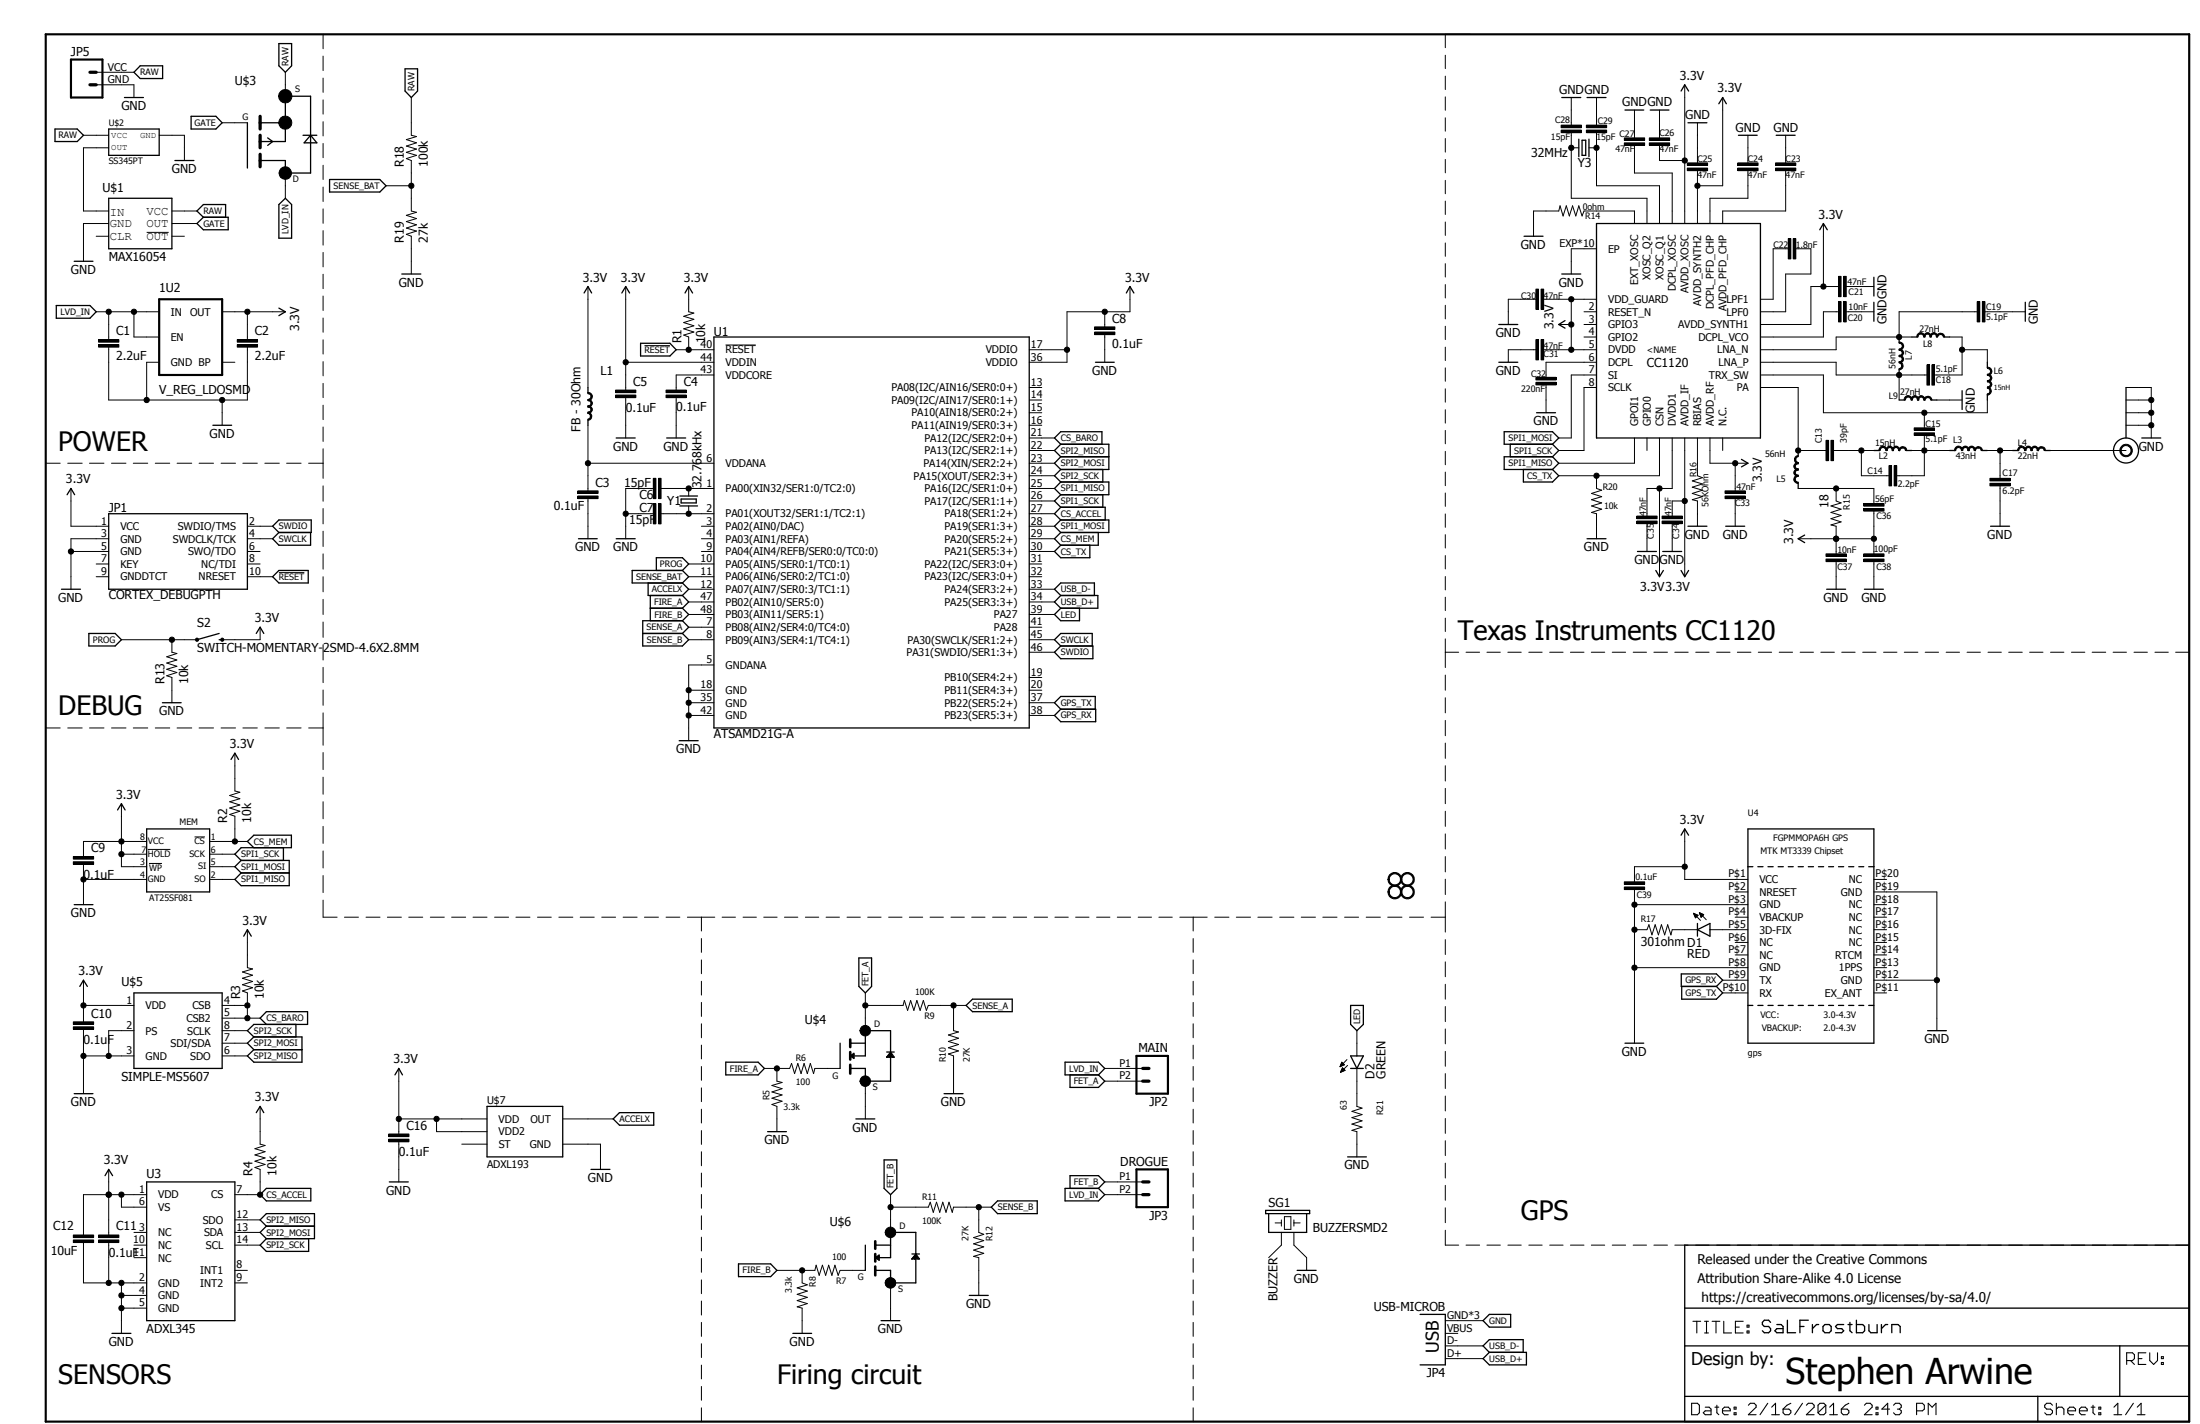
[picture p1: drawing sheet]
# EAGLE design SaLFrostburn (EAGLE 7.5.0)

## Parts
1U2  V_REG_LDOSMD  [SOT23-5]
C1  2.2uF  CAP0603-CAP  [0603-CAP]
C2  2.2uF  CAP0603-CAP  [0603-CAP]
C3  0.1uF  CAP0402-CAP  [0402-CAP]
C4  0.1uF  CAP0402-CAP  [0402-CAP]
C5  0.1uF  CAP0402-CAP  [0402-CAP]
C6  15pF  CAP0402-CAP  [0402-CAP]
C7  15pF  CAP0402-CAP  [0402-CAP]
C8  0.1uF  CAP0402-CAP  [0402-CAP]
C9  0.1uF  CAP0402-CAP  [0402-CAP]
C10  0.1uF  CAP0402-CAP  [0402-CAP]
C11  0.1uF  CAP0402-CAP  [0402-CAP]
C12  10uF  CAP0402-CAP  [0402-CAP]
C13  39pF  CAP0402-CAP  [0402-CAP]
C14  2.2pF  CAP0402-CAP  [0402-CAP]
C15  5.1pF  CAP0402-CAP  [0402-CAP]
C16  0.1uF  CAP0402-CAP  [0402-CAP]
C17  6.2pF  CAP0402-CAP  [0402-CAP]
C18  5.1pF  CAP0402-CAP  [0402-CAP]
C19  5.1pF  CAP0402-CAP  [0402-CAP]
C20  10nF  CAP0402-CAP  [0402-CAP]
C21  47nF  CAP0402-CAP  [0402-CAP]
C22  1.8nF  CAP0402-CAP  [0402-CAP]
C23  47nF  CAP0402-CAP  [0402-CAP]
C24  47nF  CAP0402-CAP  [0402-CAP]
C25  47nF  CAP0402-CAP  [0402-CAP]
C26  47nF  CAP0402-CAP  [0402-CAP]
C27  47nF  CAP0402-CAP  [0402-CAP]
C28  15pF  CAP0402-CAP  [0402-CAP]
C29  15pF  CAP0402-CAP  [0402-CAP]
C30  47nF  CAP0402-CAP  [0402-CAP]
C31  47nF  CAP0402-CAP  [0402-CAP]
C32  220nF  CAP0402-CAP  [0402-CAP]
C33  47nF  CAP0402-CAP  [0402-CAP]
C34  47nF  CAP0402-CAP  [0402-CAP]
C35  47nF  CAP0402-CAP  [0402-CAP]
C36  56pF  CAP0402-CAP  [0402-CAP]
C37  10nF  CAP0402-CAP  [0402-CAP]
C38  100pF  CAP0402-CAP  [0402-CAP]
C39  0.1uF  CAP0402-CAP  [0402-CAP]
D1  RED  LED-RED0603  [LED-0603]
D2  GREEN  LED-GREEN1206  [LED-1206]
FRAME1  FRAME-LEDGER  [CREATIVE_COMMONS]
J$1  SMA_EDGE  [SMA-EDGE]
JP1  CORTEX_DEBUGPTH  [2X5-PTH-1.27MM]
JP2  MAIN  M022.54MM_SCREWTERM  [1X02_2.54_SCREWTERM]
JP3  DROGUE  M022.54MM_SCREWTERM  [1X02_2.54_SCREWTERM]
JP4  USB-MICROB  [USB-MICROB]
JP5  M024UCON-15767  [JST-2-SMD-VERT]
L1  FB - 30Ohm  INDUCTOR0603  [0603]
L2  15nH  INDUCTOR0402  [C0402]
L3  43nH  INDUCTOR0402  [C0402]
L4  22nH  INDUCTOR0402  [C0402]
L5  56nH  INDUCTOR0402  [C0402]
L6  15nH  INDUCTOR0402  [C0402]
L7  56nH  INDUCTOR0402  [C0402]
L8  27nH  INDUCTOR0402  [C0402]
L9  27nH  INDUCTOR0402  [C0402]
MEM  AT25SF081  [AT25SF081]
R1  10k  RESISTOR0402-RES  [0402-RES]
R2  10k  RESISTOR0402-RES  [0402-RES]
R3  10k  RESISTOR0402-RES  [0402-RES]
R4  10k  RESISTOR0402-RES  [0402-RES]
R5  3.3k  RESISTOR0402  [0402-RES]
R6  100  RESISTOR0402  [0402-RES]
R7  100  RESISTOR0402  [0402-RES]
R8  3.3k  RESISTOR0402  [0402-RES]
R9  100K  RESISTOR0402  [0402-RES]
R10  27K  RESISTOR0402  [0402-RES]
R11  100K  RESISTOR0402  [0402-RES]
R12  27K  RESISTOR0402  [0402-RES]
R13  10k  RESISTOR0402-RES  [0402-RES]
R14  0ohm  RESISTOR0402-RES  [0402-RES]
R15  18  RESISTOR0402-RES  [0402-RES]
R16  56KOhm  RESISTOR0402-RES  [0402-RES]
R17  301ohm\  RESISTOR0402-RES  [0402-RES]
R18  100k  RESISTOR0402-RES  [0402-RES]
R19  27k  RESISTOR0402-RES  [0402-RES]
R20  10k  RESISTOR0402-RES  [0402-RES]
R21  63  RESISTOR0402  [0402-RES]
S2  SWITCH-MOMENTARY-2SMD-4.6X2.8MM  [TACTILE_SWITCH_SMD_4.6X2.8MM]
SG1  BUZZERSMD2  [BUZZER-CCV]
STANDOFF1  STAND-OFF  [STAND-OFF]
STANDOFF2  STAND-OFF  [STAND-OFF]
STANDOFF3  STAND-OFF  [STAND-OFF]
STANDOFF4  STAND-OFF  [STAND-OFF]
TX/RX  CC1120  [CC1120]
U1  ATSAMD21G-A  [TQFP-48]
U3  ADXL345  [LGA14]
U4  gps  GPS_FGPMMOPA6H  [FGPMMOPA6H]
U$1  MAX16054  [MAX16054]
U$2  SS345PT  [SS345PT]
U$3  SI7615ADN  [SI7615ADN]
U$4  SIS410DN  [POWERPACK1212-8]
U$5  SIMPLE-MS5607  [MS5607]
U$6  SIS410DN  [POWERPACK1212-8]
U$7  ADXL193  [ADXL193]
Y1  32.768kHx  CRYSTAL3.2X1.5MM  [CRYSTAL-SMD-3.2X1.5MM]
Y3  32MHz  CRYSTAL5X3  [CRYSTAL-SMD-5X3]

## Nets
3.3V: 1U2.5(OUT) C2.1 C5.1 C8.1 C9.1 C10.1 C11.1 C12.1 C16.1 C21.1 C25.2 C26.2 C30.2 C31.2 C33.2 C34.2 C35.2 C36.1 C37.2 C38.2 C39.2 JP1.1(VCC) L1.1 MEM.!HOLD MEM.!WP MEM.VCC R1.2 R2.2 R3.2 R4.2 R15.2 S2.3 S2.4 TX/RX.1(VDD_GUARD) TX/RX.5(DVDD) TX/RX.12(DVDD1) TX/RX.13(AVDD_IF) TX/RX.15(AVDD_RF) TX/RX.22(AVDD_SYNTH1) TX/RX.27(AVDD_SYNTH2) TX/RX.28(AVDD_XOSC) U1.17(VDDIO) U1.36(VDDIO) U1.44(VDDIN) U3.1(VDD) U3.6(VS) U4.P$1(VCC) U$5.1(VDD) U$7.P$7(VDD) U$7.P$8(VDD2)
!RESET: JP1.10(NRESET) R1.1 U1.40(!RESET!)
ACCELX: U1.12(PA07(AIN7/SER0:3/TC1:1)) U$7.P$6(OUT)
BUZZER: SG1.+
CS_ACCEL: R4.1 U1.27(PA18(SER1:2+)) U3.7(CS)
CS_BARO: R3.1 U1.21(PA12(I2C/SER2:0+)) U$5.4(CSB) U$5.5(CSB2)
CS_MEM: MEM.!CS R2.1 U1.29(PA20(SER5:2+))
CS_TX: R20.1 TX/RX.11(CSN) U1.30(PA21(SER5:3+))
FET_A: JP2.P2 R9.2 U$4.5(D) U$4.6(D) U$4.7(D) U$4.8(D)
FET_B: JP3.P1 R11.1 U$6.5(D) U$6.6(D) U$6.7(D) U$6.8(D)
FIRE_A: R5.2 R6.1 U1.47(PB02(AIN10/SER5:0))
FIRE_B: R7.2 R8.1 U1.48(PB03(AIN11/SER5:1))
GATE: U$1.OUT U$3.G
GND: 1U2.2(GND) C1.2 C2.2 C3.2 C4.2 C5.2 C6.2 C7.2 C8.2 C9.2 C10.2 C11.2 C12.2 C16.2 C17.2 C19.2 C20.2 C21.2 C23.1 C24.1 C25.1 C26.1 C27.1 C28.1 C29.1 C30.1 C31.1 C32.1 C33.1 C34.1 C35.1 C37.1 C38.1 C39.1 J$1.GND@0(GND) J$1.GND@1(GND) J$1.GND@2(GND) J$1.GND@3(GND) JP1.3(GND) JP1.5(GND) JP4.GND JP4.MT1(GND) JP4.MT2(GND) JP5.GND L9.2 MEM.GND R5.1 R8.2 R10.1 R12.2 R13.1 R14.2 R16.2 R17.1 R19.1 R20.2 R21.2 SG1.- TX/RX.EXP(EP) TX/RX.EXP@1(EP) TX/RX.EXP@2(EP) TX/RX.EXP@3(EP) TX/RX.EXP@4(EP) TX/RX.EXP@5(EP) TX/RX.EXP@6(EP) TX/RX.EXP@7(EP) TX/RX.EXP@8(EP) TX/RX.EXP@9(EP) U1.5(GNDANA) U1.18(GND) U1.35(GND) U1.42(GND) U3.2(GND) U3.4(GND) U3.5(GND) U4.P$3(GND) U4.P$8(GND) U4.P$12(GND) U4.P$19(GND) U$1.GND U$2.GND U$4.1(S) U$4.2(S) U$4.3(S) U$5.2(PS) U$5.3(GND) U$6.1(S) U$6.2(S) U$6.3(S) U$7.P$3(GND)
GPS_RX: U1.38(PB23(SER5:3+)) U4.P$9(TX)
GPS_TX: U1.37(PB22(SER5:2+)) U4.P$10(RX)
LED: D2.A U1.39(PA27)
LVD_IN: 1U2.1(IN) 1U2.3(EN) C1.1 JP2.P1 JP3.P2 U$3.D1(D) U$3.D2(D) U$3.D3(D) U$3.D4(D)
N$1: R6.2 U$4.4(G)
N$2: U$1.IN U$2.OUT
N$3: C6.1 U1.1(PA00(XIN32/SER1:0/TC2:0)) Y1.P$2
N$4: C7.1 U1.2(PA01(XOUT32/SER1:1/TC2:1)) Y1.P$1
N$5: C3.1 L1.2 U1.6(VDDANA)
N$6: C4.1 U1.43(VDDCORE)
N$8: R7.1 U$6.4(G)
N$9: C13.1 L5.2 TX/RX.17(PA)
N$10: C13.2 C14.1 L2.1
N$11: C14.2 C15.1 L2.2 L3.1
N$12: C17.1 L3.2 L4.1
N$13: J$1.SIG(SIGNAL) L4.2
N$15: C23.2 TX/RX.25(AVDD_PFD_CHP)
N$16: C15.2 L6.2 TX/RX.18(TRX_SW)
N$17: C18.1 L7.2 L9.1 TX/RX.19(LNA_P)
N$18: C18.2 L6.1 L8.2
N$19: C19.1 L7.1 L8.1 TX/RX.20(LNA_N)
N$20: C22.1 TX/RX.24(LPF1)
N$21: C22.2 TX/RX.23(LPF0)
N$22: C20.1 TX/RX.21(DCPL_VCO)
N$23: C24.2 TX/RX.26(DCPL_PFD_CHP)
N$24: R16.1 TX/RX.14(RBIAS)
N$25: R14.1 TX/RX.32(EXT_XOSC)
N$26: C27.2 TX/RX.29(DCPL_XOSC)
N$27: C29.2 TX/RX.30(XOSC_Q1) Y3.3
N$28: C28.2 TX/RX.31(XOSC_Q2) Y3.1
N$29: D2.C R21.1
N$30: D1.C R17.2
N$31: D1.A U4.P$5(3D-FIX)
N$34: C32.2 TX/RX.6(DCPL)
N$38: C36.2 L5.1 R15.1
PROG: R13.2 S2.1 S2.2 U1.10(PA05(AIN5/SER0:1/TC0:1))
RAW: JP5.VCC R18.2 U$1.VCC U$2.VCC U$3.S1(S) U$3.S2(S) U$3.S3(S)
SENSE_A: R9.1 R10.2 U1.7(PB08(AIN2/SER4:0/TC4:0))
SENSE_B: R11.2 R12.1 U1.8(PB09(AIN3/SER4:1/TC4:1))
SENSE_BAT: R18.1 R19.2 U1.11(PA06(AIN6/SER0:2/TC1:0))
SPI1_MISO: MEM.SO TX/RX.9(GPOI1) U1.25(PA16(I2C/SER1:0+))
SPI1_MOSI: MEM.SI TX/RX.7(SI) U1.28(PA19(SER1:3+))
SPI1_SCK: MEM.SCK TX/RX.8(SCLK) U1.26(PA17(I2C/SER1:1+))
SPI2_MISO: U1.22(PA13(I2C/SER2:1+)) U3.12(SDO) U$5.6(SDO)
SPI2_MOSI: U1.23(PA14(XIN/SER2:2+)) U3.13(SDA) U$5.7(SDI/SDA)
SPI2_SCK: U1.24(PA15(XOUT/SER2:3+)) U3.14(SCL) U$5.8(SCLK)
SWCLK: JP1.4(SWDCLK/TCK) U1.45(PA30(SWCLK/SER1:2+))
SWDIO: JP1.2(SWDIO/TMS) U1.46(PA31(SWDIO/SER1:3+))
USB_D+: JP4.D+ U1.34(PA25(SER3:3+))
USB_D-: JP4.D- U1.33(PA24(SER3:2+))
Unconnected: 1U2.4(BP) JP1.6(SWO/TDO) JP1.7(KEY) JP1.8(NC/TDI) JP1.9(GNDDTCT) JP4.VBUS TX/RX.2(RESET_N) TX/RX.3(GPIO3) TX/RX.4(GPIO2) TX/RX.10(GPIO0) TX/RX.16(N.C.) U1.3(PA02(AIN0/DAC)) U1.4(PA03(AIN1/REFA)) U1.9(PA04(AIN4/REFB/SER0:0/TC0:0)) U1.13(PA08(I2C/AIN16/SER0:0+)) U1.14(PA09(I2C/AIN17/SER0:1+)) U1.15(PA10(AIN18/SER0:2+)) U1.16(PA11(AIN19/SER0:3+)) U1.19(PB10(SER4:2+)) U1.20(PB11(SER4:3+)) U1.31(PA22(I2C/SER3:0+)) U1.32(PA23(I2C/SER3:0+)) U1.41(PA28) U3.3(NC) U3.8(INT1) U3.9(INT2) U3.10(NC) U3.11(NC) U4.P$2(NRESET) U4.P$4(VBACKUP) U4.P$6(NC) U4.P$7(NC) U4.P$11(EX_ANT) U4.P$13(1PPS) U4.P$14(RTCM) U4.P$15(NC) U4.P$16(NC) U4.P$17(NC) U4.P$18(NC) U4.P$20(NC) U$1.!OUT U$1.CLR U$7.P$4(ST)

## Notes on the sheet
- POWER
- Texas Instruments CC1120
- DEBUG
- GPS
- SENSORS | Firing circuit

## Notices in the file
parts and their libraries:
SparkFun-DigitalIC: Licensing: Creative Commons ShareAlike 4.0 International - https://creativecommons.org/licenses/by-sa/4.0
SparkFun-Aesthetics: Released under the Creative Commons Attribution Share-Alike 4.0 License
SparkFun-Aesthetics: https://creativecommons.org/licenses/by-sa/4.0
